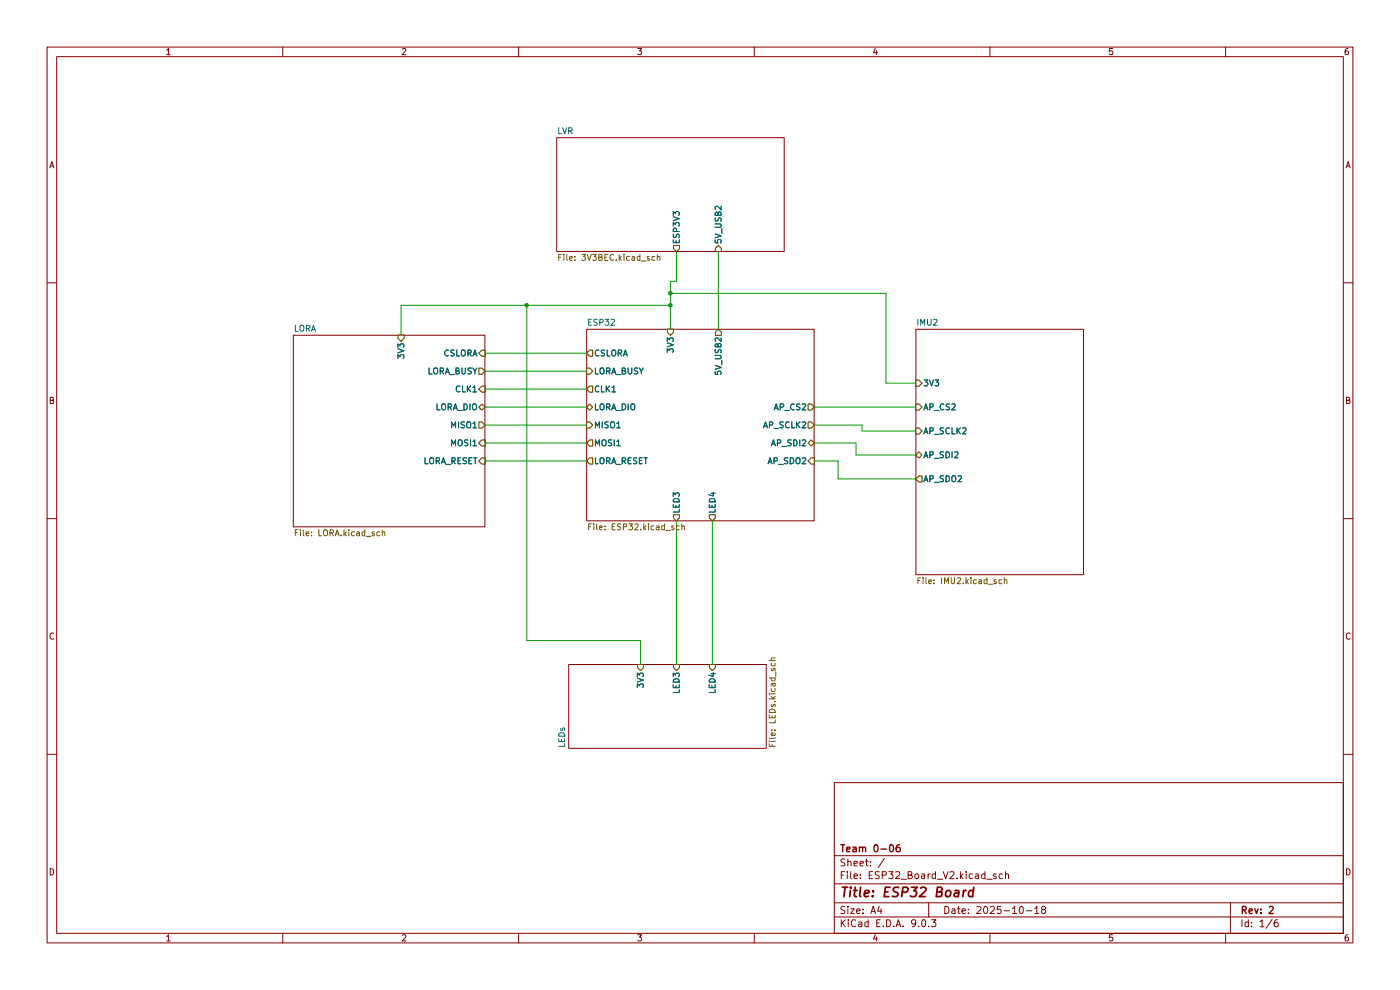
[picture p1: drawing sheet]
(kicad_sch
 (version 20250114)
 (generator "eeschema")
 (generator_version "9.0")
 (paper "A4")
 (title_block
  (title "ESP32 Board")
  (date "2025-10-18")
  (rev "2")
  (company "Team 0-06"))
 (lib_symbols)
 (junction
  (at 142.24 62.23)
  (diameter 0)
  (color 0 0 0 0))
 (junction
  (at 142.24 64.77)
  (diameter 0)
  (color 0 0 0 0))
 (junction
  (at 111.76 64.77)
  (diameter 0)
  (color 0 0 0 0))
 (wire
  (pts (xy 194.31 96.52) (xy 181.61 96.52))
  (stroke (width 0) (type default)))
 (wire
  (pts (xy 142.24 64.77) (xy 111.76 64.77))
  (stroke (width 0) (type default)))
 (wire
  (pts (xy 102.87 90.17) (xy 124.46 90.17))
  (stroke (width 0) (type default)))
 (wire
  (pts (xy 102.87 74.93) (xy 124.46 74.93))
  (stroke (width 0) (type default)))
 (wire
  (pts (xy 102.87 97.79) (xy 124.46 97.79))
  (stroke (width 0) (type default)))
 (wire
  (pts (xy 194.31 91.44) (xy 182.88 91.44))
  (stroke (width 0) (type default)))
 (wire
  (pts (xy 181.61 96.52) (xy 181.61 93.98))
  (stroke (width 0) (type default)))
 (wire
  (pts (xy 135.89 135.89) (xy 135.89 140.97))
  (stroke (width 0) (type default)))
 (wire
  (pts (xy 85.09 64.77) (xy 85.09 71.12))
  (stroke (width 0) (type default)))
 (wire
  (pts (xy 102.87 78.74) (xy 124.46 78.74))
  (stroke (width 0) (type default)))
 (wire
  (pts (xy 102.87 82.55) (xy 124.46 82.55))
  (stroke (width 0) (type default)))
 (wire
  (pts (xy 182.88 90.17) (xy 172.72 90.17))
  (stroke (width 0) (type default)))
 (wire
  (pts (xy 152.4 53.34) (xy 152.4 69.85))
  (stroke (width 0) (type default)))
 (wire
  (pts (xy 142.24 59.69) (xy 143.51 59.69))
  (stroke (width 0) (type default)))
 (wire
  (pts (xy 142.24 64.77) (xy 142.24 62.23))
  (stroke (width 0) (type default)))
 (wire
  (pts (xy 187.96 62.23) (xy 187.96 81.28))
  (stroke (width 0) (type default)))
 (wire
  (pts (xy 102.87 93.98) (xy 124.46 93.98))
  (stroke (width 0) (type default)))
 (wire
  (pts (xy 111.76 135.89) (xy 135.89 135.89))
  (stroke (width 0) (type default)))
 (wire
  (pts (xy 151.13 110.49) (xy 151.13 140.97))
  (stroke (width 0) (type default)))
 (wire
  (pts (xy 102.87 86.36) (xy 124.46 86.36))
  (stroke (width 0) (type default)))
 (wire
  (pts (xy 142.24 62.23) (xy 142.24 59.69))
  (stroke (width 0) (type default)))
 (wire
  (pts (xy 143.51 59.69) (xy 143.51 53.34))
  (stroke (width 0) (type default)))
 (wire
  (pts (xy 142.24 62.23) (xy 187.96 62.23))
  (stroke (width 0) (type default)))
 (wire
  (pts (xy 111.76 64.77) (xy 85.09 64.77))
  (stroke (width 0) (type default)))
 (wire
  (pts (xy 177.8 97.79) (xy 172.72 97.79))
  (stroke (width 0) (type default)))
 (wire
  (pts (xy 182.88 91.44) (xy 182.88 90.17))
  (stroke (width 0) (type default)))
 (wire
  (pts (xy 177.8 101.6) (xy 177.8 97.79))
  (stroke (width 0) (type default)))
 (wire
  (pts (xy 142.24 69.85) (xy 142.24 64.77))
  (stroke (width 0) (type default)))
 (wire
  (pts (xy 172.72 86.36) (xy 194.31 86.36))
  (stroke (width 0) (type default)))
 (wire
  (pts (xy 111.76 64.77) (xy 111.76 135.89))
  (stroke (width 0) (type default)))
 (wire
  (pts (xy 172.72 93.98) (xy 181.61 93.98))
  (stroke (width 0) (type default)))
 (wire
  (pts (xy 187.96 81.28) (xy 194.31 81.28))
  (stroke (width 0) (type default)))
 (wire
  (pts (xy 194.31 101.6) (xy 177.8 101.6))
  (stroke (width 0) (type default)))
 (wire
  (pts (xy 143.51 110.49) (xy 143.51 140.97))
  (stroke (width 0) (type default)))
 (sheet
  (at 62.23 71.12)
  (size 40.64 40.64)
  (exclude_from_sim no)
  (in_bom yes)
  (on_board yes)
  (dnp no)
  (fields_autoplaced yes)
  (stroke (width 0.1524) (type solid))
  (fill (color 0 0 0 0.0000))
  (property "Sheetname" "LORA" (at 62.23 70.4084 0) (effects (font (size 1.27 1.27)) (justify left bottom)))
  (property "Sheetfile" "LORA.kicad_sch" (at 62.23 112.3446 0) (effects (font (size 1.27 1.27)) (justify left top)))
  (pin "3V3" input (at 85.09 71.12 90) (effects (font (size 1.27 1.27)) (justify right)))
  (pin "LORA_BUSY" output (at 102.87 78.74 0) (effects (font (size 1.27 1.27)) (justify right)))
  (pin "LORA_DIO" bidirectional (at 102.87 86.36 0) (effects (font (size 1.27 1.27)) (justify right)))
  (pin "LORA_RESET" input (at 102.87 97.79 0) (effects (font (size 1.27 1.27)) (justify right)))
  (pin "CLK1" input (at 102.87 82.55 0) (effects (font (size 1.27 1.27)) (justify right)))
  (pin "CSLORA" input (at 102.87 74.93 0) (effects (font (size 1.27 1.27)) (justify right)))
  (pin "MISO1" output (at 102.87 90.17 0) (effects (font (size 1.27 1.27)) (justify right)))
  (pin "MOSI1" input (at 102.87 93.98 0) (effects (font (size 1.27 1.27)) (justify right))))
 (sheet
  (at 124.46 69.85)
  (size 48.26 40.64)
  (exclude_from_sim no)
  (in_bom yes)
  (on_board yes)
  (dnp no)
  (fields_autoplaced yes)
  (stroke (width 0.1524) (type solid))
  (fill (color 0 0 0 0.0000))
  (property "Sheetname" "ESP32" (at 124.46 69.1384 0) (effects (font (size 1.27 1.27)) (justify left bottom)))
  (property "Sheetfile" "ESP32.kicad_sch" (at 124.46 111.0746 0) (effects (font (size 1.27 1.27)) (justify left top)))
  (pin "3V3" input (at 142.24 69.85 90) (effects (font (size 1.27 1.27)) (justify right)))
  (pin "5V_USB2" output (at 152.4 69.85 90) (effects (font (size 1.27 1.27)) (justify right)))
  (pin "LED3" output (at 143.51 110.49 270) (effects (font (size 1.27 1.27)) (justify left)))
  (pin "LED4" output (at 151.13 110.49 270) (effects (font (size 1.27 1.27)) (justify left)))
  (pin "AP_CS2" output (at 172.72 86.36 0) (effects (font (size 1.27 1.27)) (justify right)))
  (pin "AP_SCLK2" output (at 172.72 90.17 0) (effects (font (size 1.27 1.27)) (justify right)))
  (pin "AP_SDI2" bidirectional (at 172.72 93.98 0) (effects (font (size 1.27 1.27)) (justify right)))
  (pin "AP_SDO2" input (at 172.72 97.79 0) (effects (font (size 1.27 1.27)) (justify right)))
  (pin "LORA_BUSY" input (at 124.46 78.74 180) (effects (font (size 1.27 1.27)) (justify left)))
  (pin "LORA_DIO" bidirectional (at 124.46 86.36 180) (effects (font (size 1.27 1.27)) (justify left)))
  (pin "LORA_RESET" output (at 124.46 97.79 180) (effects (font (size 1.27 1.27)) (justify left)))
  (pin "CLK1" output (at 124.46 82.55 180) (effects (font (size 1.27 1.27)) (justify left)))
  (pin "CSLORA" output (at 124.46 74.93 180) (effects (font (size 1.27 1.27)) (justify left)))
  (pin "MISO1" input (at 124.46 90.17 180) (effects (font (size 1.27 1.27)) (justify left)))
  (pin "MOSI1" output (at 124.46 93.98 180) (effects (font (size 1.27 1.27)) (justify left))))
 (sheet
  (at 118.11 29.21)
  (size 48.26 24.13)
  (exclude_from_sim no)
  (in_bom yes)
  (on_board yes)
  (dnp no)
  (fields_autoplaced yes)
  (stroke (width 0.1524) (type solid))
  (fill (color 0 0 0 0.0000))
  (property "Sheetname" "LVR" (at 118.11 28.4984 0) (effects (font (size 1.27 1.27)) (justify left bottom)))
  (property "Sheetfile" "3V3BEC.kicad_sch" (at 118.11 53.9246 0) (effects (font (size 1.27 1.27)) (justify left top)))
  (pin "ESP3V3" output (at 143.51 53.34 270) (effects (font (size 1.27 1.27)) (justify left)))
  (pin "5V_USB2" input (at 152.4 53.34 270) (effects (font (size 1.27 1.27)) (justify left))))
 (sheet
  (at 194.31 69.85)
  (size 35.56 52.07)
  (exclude_from_sim no)
  (in_bom yes)
  (on_board yes)
  (dnp no)
  (fields_autoplaced yes)
  (stroke (width 0.1524) (type solid))
  (fill (color 0 0 0 0.0000))
  (property "Sheetname" "IMU2" (at 194.31 69.1384 0) (effects (font (size 1.27 1.27)) (justify left bottom)))
  (property "Sheetfile" "IMU2.kicad_sch" (at 194.31 122.5046 0) (effects (font (size 1.27 1.27)) (justify left top)))
  (pin "3V3" input (at 194.31 81.28 180) (effects (font (size 1.27 1.27)) (justify left)))
  (pin "AP_CS2" input (at 194.31 86.36 180) (effects (font (size 1.27 1.27)) (justify left)))
  (pin "AP_SCLK2" input (at 194.31 91.44 180) (effects (font (size 1.27 1.27)) (justify left)))
  (pin "AP_SDI2" bidirectional (at 194.31 96.52 180) (effects (font (size 1.27 1.27)) (justify left)))
  (pin "AP_SDO2" output (at 194.31 101.6 180) (effects (font (size 1.27 1.27)) (justify left))))
 (sheet
  (at 120.65 140.97)
  (size 41.91 17.78)
  (exclude_from_sim no)
  (in_bom yes)
  (on_board yes)
  (dnp no)
  (fields_autoplaced yes)
  (stroke (width 0.1524) (type solid))
  (fill (color 0 0 0 0.0000))
  (property "Sheetname" "LEDs" (at 119.9384 158.75 90) (effects (font (size 1.27 1.27)) (justify left bottom)))
  (property "Sheetfile" "LEDs.kicad_sch" (at 163.1446 158.75 90) (effects (font (size 1.27 1.27)) (justify left top)))
  (pin "LED3" input (at 143.51 140.97 90) (effects (font (size 1.27 1.27)) (justify right)))
  (pin "LED4" input (at 151.13 140.97 90) (effects (font (size 1.27 1.27)) (justify right)))
  (pin "3V3" input (at 135.89 140.97 90) (effects (font (size 1.27 1.27)) (justify right))))
 (sheet_instances
  (path ""
   (page "1")))
 (embedded_fonts no))
